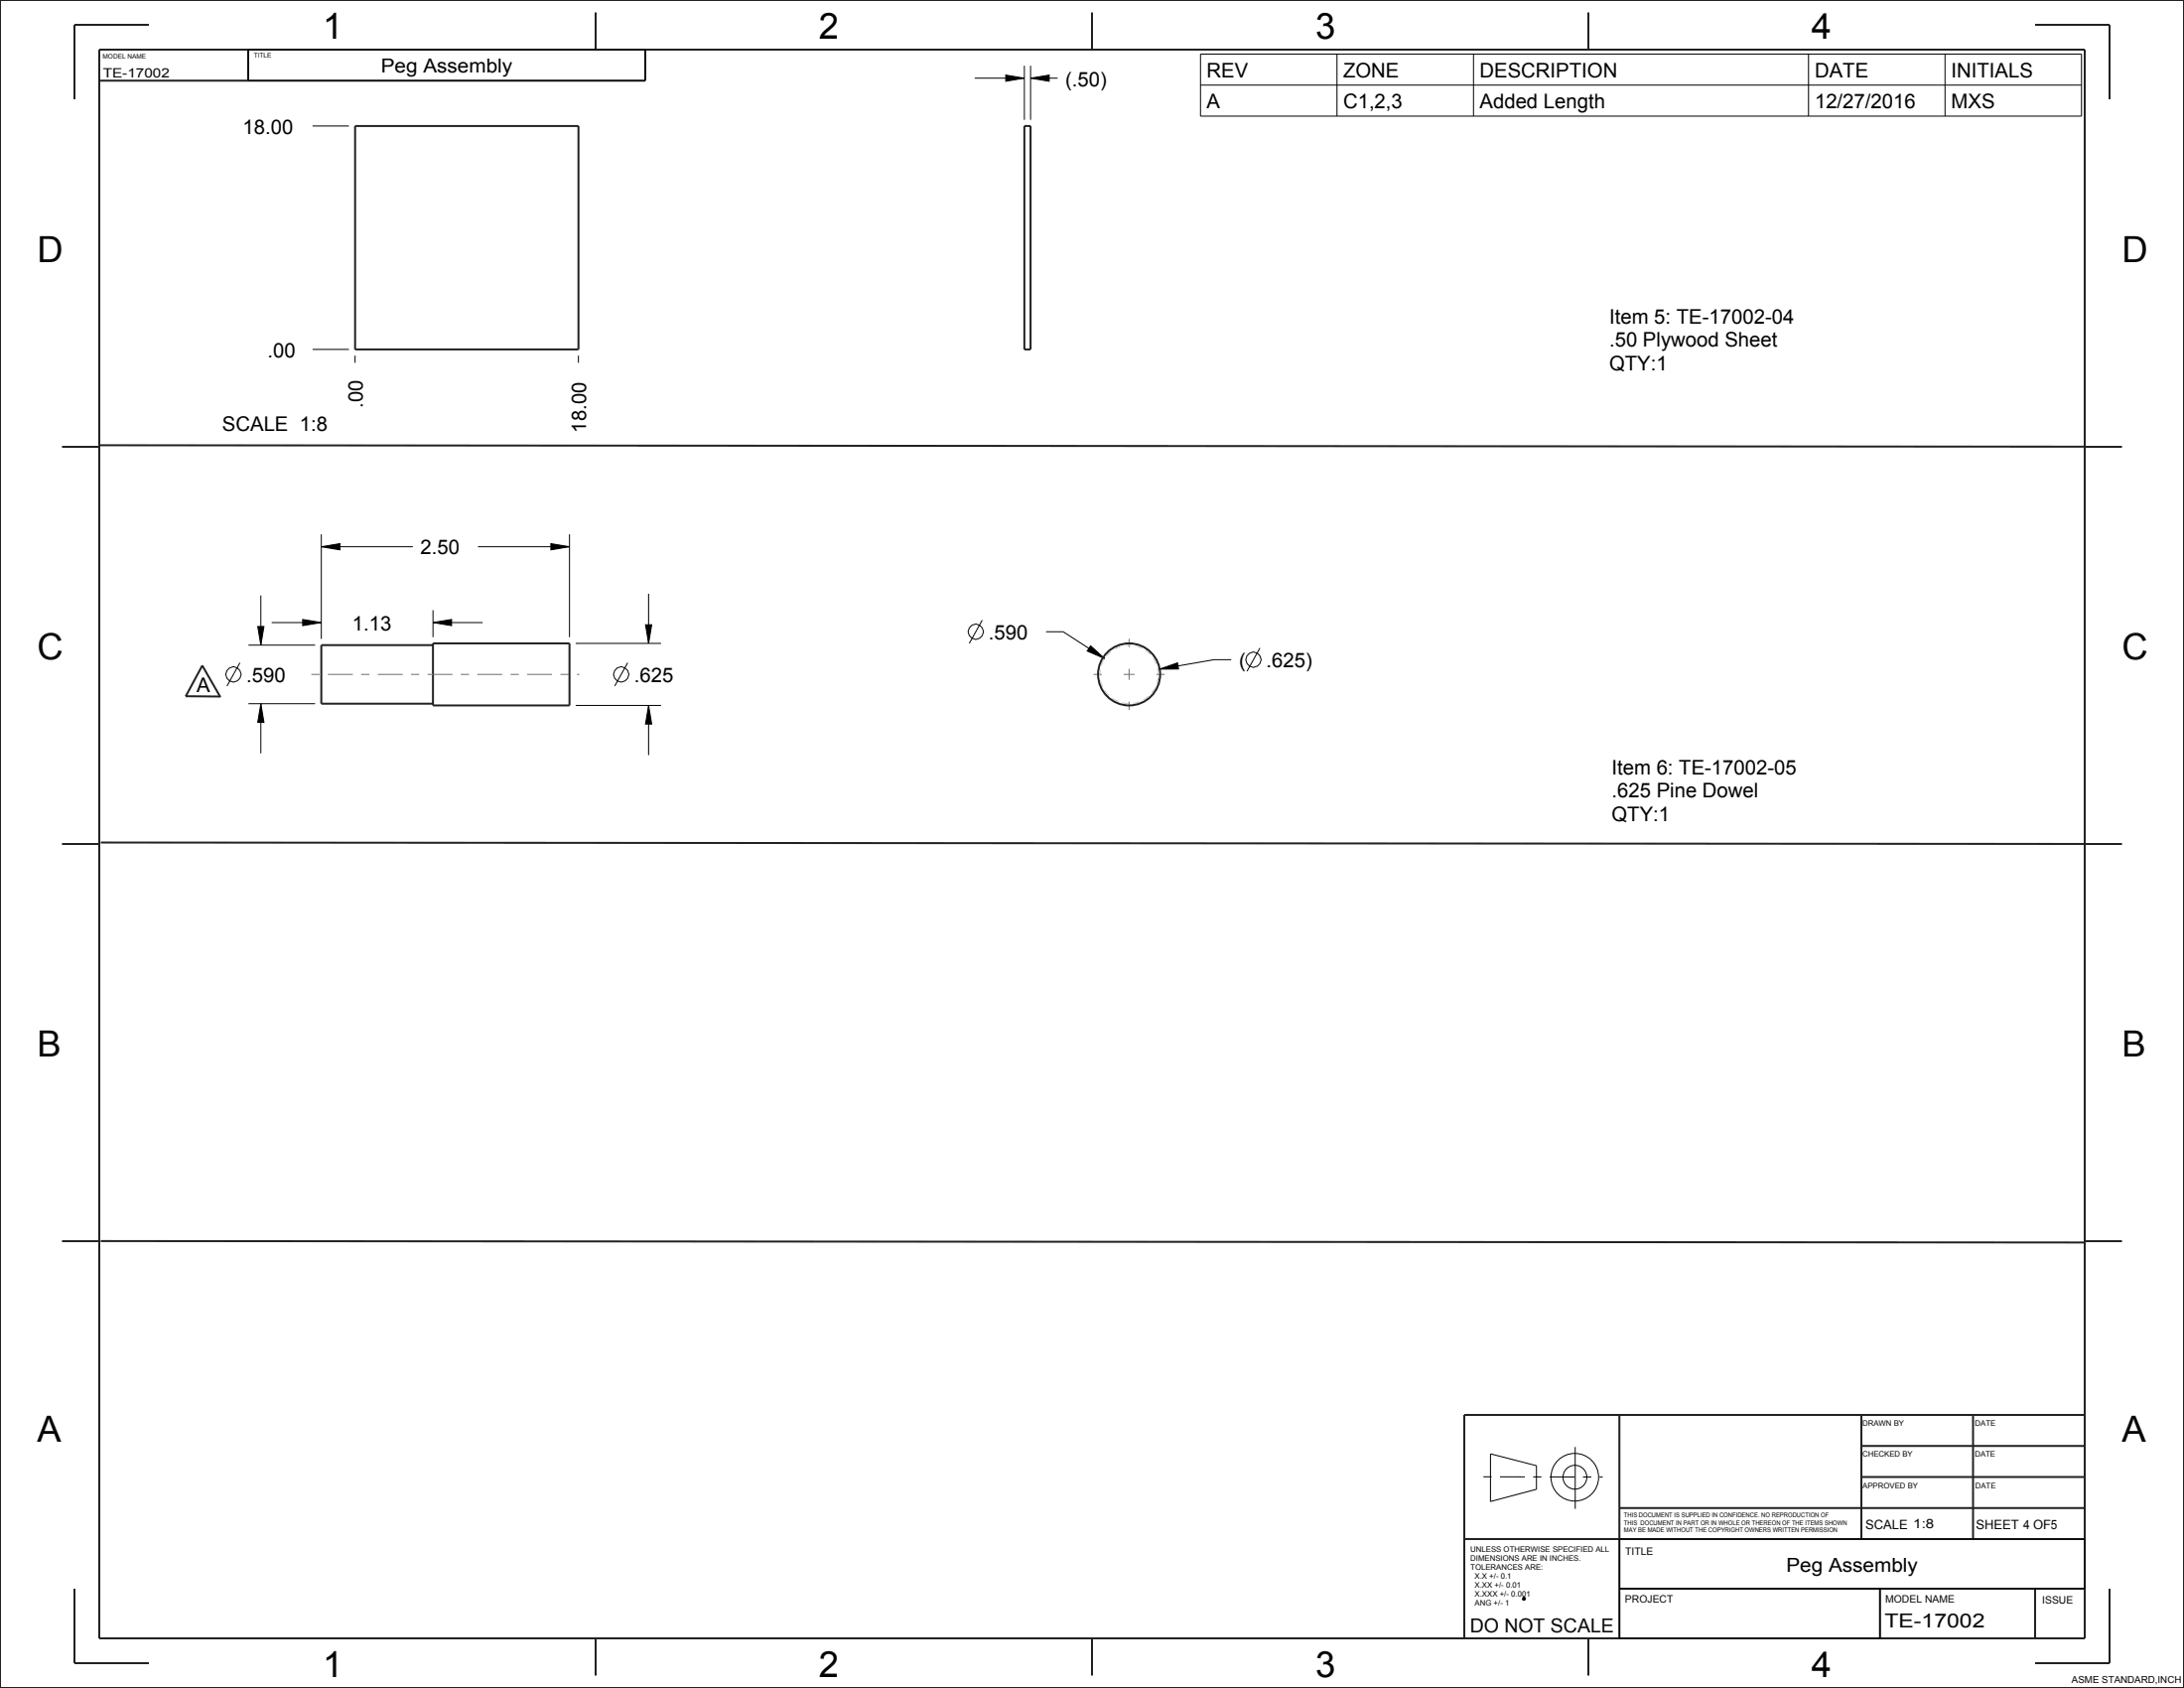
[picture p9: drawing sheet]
<svg xmlns="http://www.w3.org/2000/svg" width="559mm" height="432mm" viewBox="0 0 559 432" stroke-linecap="round" stroke-linejoin="round" font-family="sans-serif">
<path d="M389.6 408.8l.4-.1 .2 .4-.4 .1z" fill="none" stroke="#060606" stroke-width=".51"/>
<path d="M257.3 19.2l4.8 .8-4.8 .8zM263.7 20l4.7-.8v1.6zM82.2 139.9l4.8-.8v1.6zM140.9 139.1l4.8 .8-4.8 .8zM77.4 158.5l4.8 .8-4.8 .7zM110.8 159.3l4.7-.8v1.5zM65.9 160.3h1.6l-.8 4.7zM165.2 159.8h1.5l-.7 4.8zM279 165.2l3.6 3.2-4.4-1.9zM296.7 171.2l4.6-1.6 .2 1.5zM66.7 180l.8 4.8h-1.6zM166 180.5l.7 4.7h-1.5z" fill="#000"/>
<g fill="none" stroke="#000" stroke-width=".25">
<path d="M63.5 12.7h101.6v7.9h-101.6zM249.4 20h12.7M257.3 19.2l4.8 .8-4.8 .8zM262.1 16.8v13.8M263.7 20l4.7-.8v1.6zM263.7 16.8v13.8M263.7 20h6.9M307.2 13.8h225.4v15.9h-225.4zM342.1 13.8v15.9M377 13.8v15.9M462.7 13.8v15.9M497.7 13.8v15.9"/>
<path d="M80 32.2h9.3M307.2 21.8h225.4M80 89.4h9.3M90.9 91v1.8M148 91v1.8M82.2 139.9l4.8-.8v1.6zM82.2 136.7v26.7M82.2 139.9h23.4M122.3 139.9h23.4M140.9 139.1l4.8 .8-4.8 .8zM145.7 136.7v26.3M66.7 152.3v12.7"/>
<path d="M69.5 159.3h12.7M77.4 158.5l4.8 .8-4.8 .7zM110.8 159.3l4.7-.8v1.5zM110.8 156.1v6.9M110.8 159.3h12.7M165.2 159.8h1.5l-.7 4.8zM166 151.9v12.7M251.3 158.6l-3.3 6M61.4 169.5l-3.3 6M63.6 165h17M65.9 160.3h1.6l-.8 4.7zM147.3 164.6h21.8"/>
<path d="M160.6 169.5l-3.3 6M267.7 161.6h4.3l10.6 6.8M279 165.2l3.6 3.2-4.4-1.9zM296.7 171.2l4.6-1.6 .2 1.5zM315 168.7h-4.3l-14 2.5M322.4 165.8l-3.3 5.9M63.6 180h17M66.7 180l.8 4.8h-1.6zM66.7 180v12.7M147.3 180.5h21.8M166 180.5l.7 4.7h-1.5zM166 180.5v12.7"/>
<path d="M381.4 371.9l11.7 3v6.1l-11.7 3.1zM403 370.2v15.8M414.3 406.4h119.1v-12.7h-119.1v25.4h66.7v-12.7"/>
<circle cx="59.7" cy="172.5" r="1.95"/>
<circle cx="158.9" cy="172.5" r="1.95"/>
<circle cx="249.6" cy="161.6" r="1.95"/>
<circle cx="320.7" cy="168.7" r="1.95"/>
<circle cx="402.9" cy="377.9" r="6.1"/>
<circle cx="403" cy="377.9" r="3"/>
</g>
<path d="M379.5 377.8h30.6" fill="none" stroke="#000" stroke-width=".25" stroke-dasharray="2.1 2.1 6.4 2.1" stroke-linecap="butt"/>
<g fill="none" stroke="#222" stroke-width=".51">
<path d="M0 0h558.8v431.8h-558.8zM25.4 12.7h508v406.4h-508zM38.1 6.3h-19.1v19.1M63.5 12.7v7.9M152.4 3.2v9.5M165.1 12.7v7.9h-139.7M279.4 3.2v9.5M406.4 3.2v9.5M520.7 6.3h19.1v19.1M90.9 32.2h57.1v57.2h-57.1zM262.1 32.2h1.6v57.2h-1.6zM15.9 114.3h9.5"/>
<path d="M25.6 113.9l507.9 .4M533.4 114.3h9.5M56.3 178.2l-8.8-.1 4.3-7.8 4.6 8M15.9 215.9h9.5M25.8 215.5l507.9 .4M533.4 215.9h9.5M15.9 317.5h9.5M25.8 317.5l507.9 .3M533.4 317.5h9.5M414.3 361.9v57.2M476.3 377.8h57.1M476.3 369.9h57.1"/>
<path d="M476.3 361.9v31.8M504.8 361.9v31.8M533.4 361.9h-158.7v57.2M374.7 393.7h158.7M414.3 385.8h119.1M19 406.4v19h19.1M152.4 419.1v9.5M279.4 419.1v9.5M406.4 419.1v9.5M414.3 406.4h119.1M481 406.4v12.7M520.7 406.4v12.7"/>
<path d="M539.8 406.4v19h-19.1"/>
</g>
<!-- layer: 02___PRT_ALL_AXES -->
<g fill="none" stroke="#222" stroke-width=".51">
<path d="M110.8 165h-28.6v15h28.6M110.8 164.6h34.9v15.9h-34.9z"/>
<circle cx="288.9" cy="172.5" r="7.9"/>
</g>
<path d="M79.7 172.5h68.6M281.9 172.5h-3.5M288.9 179.5v3.5M288.9 165.5v-3.5M295.9 172.5h3.5" fill="none" stroke="#707070" stroke-width=".25" stroke-dasharray="2.1 2.1 6.4 2.1" stroke-linecap="butt"/>
<path d="M287.5 172.5h2.8M288.9 171.1v2.8" fill="none" stroke="#707070" stroke-width=".25"/>
<path d="M296.4 172.5a7.5 7.5 0 0 0-10.9-6.6 7.5 7.5 0 0 0-1 12.7 7.5 7.5 0 0 0 11.8-5l.1-1.1" fill="none" stroke="#c3c3c3" stroke-width=".25" stroke-dasharray="1.7 1.1" stroke-linecap="butt"/>
<g font-size="9.2">
<text x="82.5" y="9.9">1</text>
<text x="209.5" y="9.9">2</text>
<text x="336.5" y="9.9">3</text>
<text x="463.5" y="9.9">4</text>
<text x="82.5" y="429">1</text>
<text x="209.5" y="429">2</text>
<text x="336.5" y="429">3</text>
<text x="463.5" y="429">4</text>
</g>
<g font-size="9.2" fill="#060606">
<text x="9.5" y="67.1">D</text>
<text x="542.9" y="67.1">D</text>
<text x="9.5" y="168.7">C</text>
<text x="542.9" y="168.7">C</text>
<text x="9.5" y="270.3">B</text>
<text x="542.9" y="270.3">B</text>
<text x="9.5" y="368.7">A</text>
<text x="542.9" y="368.7">A</text>
</g>
<g font-size="5.2">
<text x="272.6" y="22">(.50)</text>
<text x="308.7" y="19.8">REV</text>
<text x="343.7" y="19.8">ZONE</text>
<text x="378.6" y="19.8">DESCRIPTION</text>
<text x="464.3" y="19.8">DATE</text>
<text x="499.2" y="19.8">INITIALS</text>
<text x="308.7" y="27.7">A</text>
<text x="343.7" y="27.7">C1,2,3</text>
<text x="378.6" y="27.7">Added Length</text>
<text x="464.3" y="27.7">12/27/2016</text>
<text x="499.2" y="27.7">MXS</text>
<text x="62.1" y="34.2">18.00</text>
<text x="411.8" y="82.8">Item 5: TE-17002-04</text>
<text x="411.8" y="88.8">.50 Plywood Sheet</text>
<text x="68.5" y="91.4">.00</text>
<text x="411.8" y="94.7">QTY:1</text>
<text x="92.8" y="104.3" transform="rotate(-90 92.8 104.3)">.00</text>
<text x="56.9" y="110.2">SCALE 1:8</text>
<text x="150" y="110.7" transform="rotate(-90 150 110.7)">18.00</text>
<text x="107.6" y="141.8">2.50</text>
<text x="90.1" y="161.2">1.13</text>
<text x="253" y="163.6">.590</text>
<text x="317" y="170.7">(</text>
<text x="324" y="170.7">.625)</text>
<text x="50.3" y="177">A</text>
<text x="63" y="174.5">.590</text>
<text x="162.2" y="174.5">.625</text>
<text x="412.4" y="198.1">Item 6: TE-17002-05</text>
<text x="412.4" y="204.1">.625 Pine Dowel</text>
<text x="412.4" y="210">QTY:1</text>
</g>
<g font-size="5">
<text x="97.5" y="18.6">Peg Assembly</text>
<text x="457.1" y="402">Peg Assembly</text>
</g>
<g font-size="5" fill="#060606">
<text x="376.1" y="417.6">DO NOT SCALE</text>
<text x="482.2" y="416.2">TE-17002</text>
</g>
<g font-size="3.3" fill="#060606">
<text x="26.3" y="19.8">TE-17002</text>
<text x="477.3" y="391">SCALE 1:8</text>
<text x="505.6" y="391.1">SHEET 4 OF5</text>
</g>
<g font-size="2.6" fill="#060606">
<text x="415.9" y="397.9">TITLE</text>
<text x="415.8" y="410.1">PROJECT</text>
<text x="482.4" y="410">MODEL NAME</text>
<text x="522.5" y="410.1">ISSUE</text>
</g>
<text font-size="2.5" x="530.1" y="430.5">ASME STANDARD,INCH</text>
<g font-size="2" fill="#060606">
<text x="476.5" y="364.7">DRAWN BY</text>
<text x="505.4" y="364.7">DATE</text>
<text x="476.5" y="372.5">CHECKED BY</text>
<text x="505.3" y="372.5">DATE</text>
<text x="476.6" y="380.8">APPROVED BY</text>
<text x="505.4" y="380.8">DATE</text>
<text x="376.2" y="396.9">UNLESS OTHERWISE SPECIFIED ALL</text>
<text x="376.2" y="399.2">DIMENSIONS ARE IN INCHES.</text>
<text x="376.2" y="401.5">TOLERANCES ARE:</text>
<text x="377.3" y="403.7">X.X +/- 0.1</text>
<text x="377.3" y="406">X.XX +/- 0.01</text>
<text x="377.3" y="408.3">X.XXX +/- 0.001</text>
<text x="377.3" y="410.6">ANG +/- 1</text>
</g>
<g font-size="1.7" fill="#060606">
<text x="26.3" y="14.9">MODEL NAME</text>
<text x="65" y="14.8">TITLE</text>
<text x="415.5" y="388.1">THIS DOCUMENT IS SUPPLIED IN CONFIDENCE. NO REPRODUCTION OF</text>
<text x="415.5" y="390">THIS DOCUMENT IN PART OR IN WHOLE OR THEREON OF THE ITEMS SHOWN</text>
<text x="415.5" y="391.9">MAY BE MADE WITHOUT THE COPYRIGHT OWNERS WRITTEN PERMISSION</text>
</g>
</svg>
